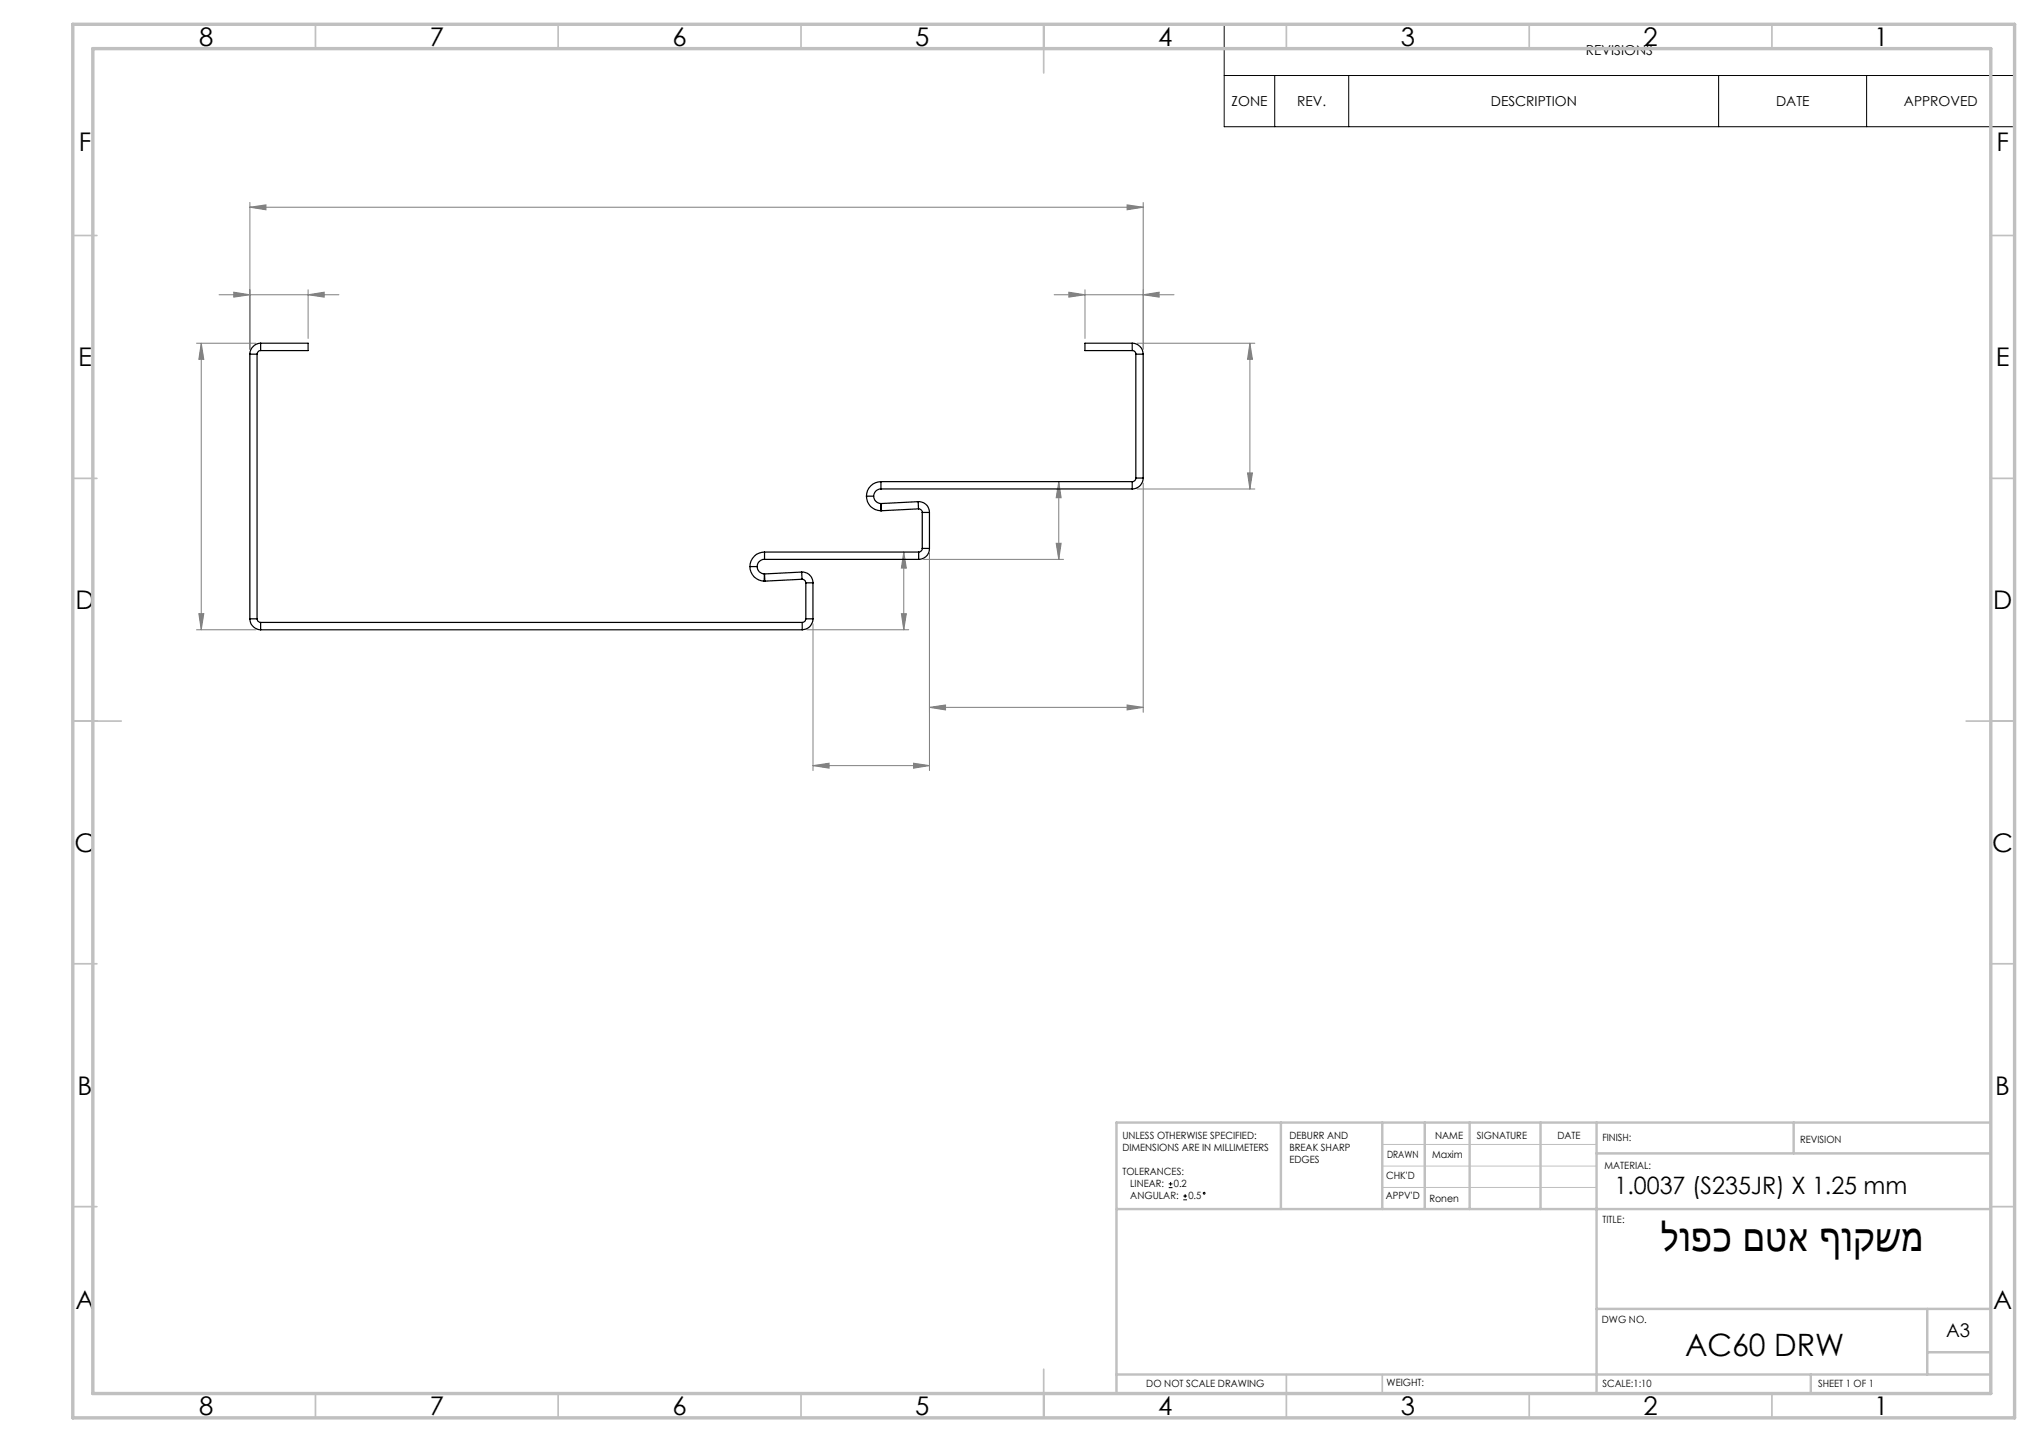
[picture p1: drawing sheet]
<svg xmlns="http://www.w3.org/2000/svg" width="420mm" height="297mm" viewBox="0 0 420 297" stroke-linecap="round" stroke-linejoin="round" font-family="sans-serif">
<g fill="none" stroke="#000" stroke-width=".21">
<path d="M252.2 5h162.8v21.1h-162.8zM252.2 15.6h162.8M262.6 15.6v10.5M277.8 15.6v10.5M354 15.6v10.5M384.5 15.6v10.5M240.7 244.6h.8M240.7 243.8h.8M241.1 243.4v.8M243.7 247.1h.8M243.7 246.3h.8M244.1 246v.7"/>
<circle cx="248.1" cy="245.8" r=".19"/>
</g>
<g fill="none" stroke="#808080" stroke-width=".21">
<path d="M51.5 42.7l3.3-.5v1zM51.5 41.7v30.2M51.5 42.7h184M63.5 59.7v10M223.5 59.7v10M232.2 42.2l3.3 .5-3.3 .5zM235.5 41.7v30.2M40.5 70.7h12.2M41.5 70.7v59M41.5 70.7l.5 3.3h-1zM45.1 60.7h24.7M48.2 60.2l3.3 .5-3.3 .5z"/>
<path d="M63.5 60.7l3.3-.5v1zM217.1 60.7h24.7M220.2 60.2l3.3 .5-3.3 .5zM234.2 70.7h24.3M235.5 60.7l3.3-.5v1zM257.5 70.7l.5 3.3h-1zM257.5 70.7v30M218.1 99.2l.5 3.3h-1zM218.1 99.2v16M235.5 99.5v47.2M257 97.4h1l-.5 3.3zM186.2 113.7v16"/>
<path d="M186.2 113.7l.5 3.3h-1zM190.2 115.2h28.9M191.5 114v44.7M217.6 111.9h1l-.5 3.3zM234.2 100.7h24.3M40.5 129.7h12.2M41 126.4h1l-.5 3.3zM166.2 129.7h21M167.5 128.5v30.2M185.7 126.4h1l-.5 3.3zM167.5 157.7l3.3-.5v1zM167.5 157.7h24"/>
<path d="M188.2 157.2l3.3 .5-3.3 .5zM191.5 145.7l3.3-.5v1zM191.5 145.7h44M232.2 145.2l3.3 .5-3.3 .5z"/>
</g>
<path d="M284.7 235.7h44.2M284.7 240.2h44.2M284.7 244.6h44.2" fill="none" stroke="#c0c0c0" stroke-width=".21"/>
<g fill="none" stroke="#c0c0c0" stroke-width=".35">
<path d="M65 5v5M115 5v5M165 5v5M215 5v10M265 5v5M315 5v5M365 5v5M15 48.5h5M410 48.5h5M15 98.5h5M410 98.5h5M15 148.5h10"/>
<path d="M405 148.5h10M15 198.5h5M410 198.5h5M15 248.5h5M410 248.5h5M65 287v5M115 287v5M165 287v5M215 282v10M265 283.1v8.9M284.7 283.1v3.9M315 287v5"/>
<path d="M365 287v5"/>
</g>
<g fill="none" stroke="#c0c0c0" stroke-width=".5">
<path d="M263.8 231.2v17.8M284.7 231.2v17.8M293.5 231.2v17.6M302.7 231.2v17.8M317.3 231.2v17.8M328.9 237.6h81.2M328.9 231.2v55.8M369.5 231.2v6.4M410.1 231.2h-180.1v55.8M230 249h180M328.9 269.6h81.2M397 269.6v13.5"/>
<path d="M397 278.5h13.1M230 283.1h180.1M373 283.1v3.9"/>
</g>
<path d="M15 5h400v287h-400zM19.1 10h391v277h-391z" fill="none" stroke="#c0c0c0" stroke-width=".7"/>
<g fill="#808080">
<path d="M235.5 60.7l3.3-.5v1zM220.2 60.2l3.3 .5-3.3 .5z"/>
<path d="M217.6 111.9h1l-.5 3.3zM218.1 99.2l.5 3.3h-1z"/>
<path d="M257 97.4h1l-.5 3.3zM257.5 70.7l.5 3.3h-1z"/>
<path d="M41 126.4h1l-.5 3.3zM41.5 70.7l.5 3.3h-1zM185.7 126.4h1l-.5 3.3zM186.2 113.7l.5 3.3h-1z"/>
<path d="M48.2 60.2l3.3 .5-3.3 .5zM63.5 60.7l3.3-.5v1zM51.5 42.7l3.3-.5v1zM232.2 42.2l3.3 .5-3.3 .5zM167.5 157.7l3.3-.5v1zM188.2 157.2l3.3 .5-3.3 .5zM191.5 145.7l3.3-.5v1zM232.2 145.2l3.3 .5-3.3 .5z"/>
</g>
<g fill="none" stroke="#000" stroke-width=".25">
<path d="M51.5 73h1.5M51.5 73v54.5M53 73v54.5M53.7 70.7a2.29 2.29 0 0 0-2.2 2.3M53.7 72.2a.79 .79 0 0 0-.7 .8M53.7 70.7h9.8v1.5h-9.8M53.7 70.7v1.5M233.2 70.7a2.29 2.29 0 0 1 2.3 2.3M233.2 72.2a.72 .72 0 0 1 .8 .8M233.2 70.7v1.5M233.2 70.7h-9.7v1.5h9.7M234 73h1.5"/>
<path d="M234 73v25.5M235.5 73v25.5M181.5 99.2a3 3 0 0 0-3 3M181.5 99.2v1.5M181.5 99.2h51.7M233.2 99.2v1.5M234 98.5a.72 .72 0 0 1-.8 .7M234 98.5h1.5M235.5 98.5a2.27 2.27 0 0 1-2.3 2.2M154.5 116.7h1.5M154.5 116.7a2.95 2.95 0 0 0 2.9 3M156 116.7a1.51 1.51 0 0 0 1.4 1.5"/>
<path d="M157.4 119.7h.2M157.4 118.2h.1M157.4 118.2v1.5M157.5 115.2a1.51 1.51 0 0 0-1.5 1.5M157.5 113.7a3 3 0 0 0-3 3M157.5 113.7v1.5M157.5 115.2h31.7M157.5 113.7h31.7M157.5 118.2l.1 1.5M165.1 117.8a2.19 2.19 0 0 1 2.4 2.2M165.1 117.8l.1 1.5M165.1 117.8l-7.6 .4"/>
<path d="M165.2 119.3a.78 .78 0 0 1 .8 .7M165.2 119.3l-7.6 .4M178.5 102.2h1.5M178.5 102.2a2.95 2.95 0 0 0 2.9 3M180 102.2a1.57 1.57 0 0 0 1.4 1.5M181.4 105.2h.2M181.4 103.7h.1M181.4 103.7v1.5M181.5 100.7a1.51 1.51 0 0 0-1.5 1.5M181.5 100.7h51.7M181.5 103.7l.1 1.5M189.1 103.3a2.19 2.19 0 0 1 2.4 2.2"/>
<path d="M189.1 103.3l.1 1.5M189.1 103.3l-7.6 .4M189.2 104.8a.78 .78 0 0 1 .8 .7M189.2 104.8l-7.6 .4M189.2 113.7v1.5M190 113a.72 .72 0 0 1-.8 .7M190 105.5h1.5M190 113h1.5M190 105.5v7.5M191.5 113a2.2 2.2 0 0 1-2.3 2.2M191.5 105.5v7.5M51.5 127.5a2.27 2.27 0 0 0 2.2 2.2"/>
<path d="M51.5 127.5h1.5M53 127.5a.72 .72 0 0 0 .7 .7M53.7 128.2v1.5M53.7 129.7h111.5M53.7 128.2h111.5M165.2 128.2v1.5M166 127.5a.72 .72 0 0 1-.8 .7M166 127.5h1.5M166 120h1.5M166 120v7.5M167.5 127.5a2.23 2.23 0 0 1-2.3 2.2M167.5 120v7.5"/>
</g>
<text font-size="8.7" x="342.1" y="257.6">לופכ םטא ףוקשמ</text>
<text font-size="6.3" x="347.1" y="279.3">AC60 DRW</text>
<g font-size="5.3">
<text x="41" y="9.4">8</text>
<text x="88.5" y="9.4">7</text>
<text x="138.5" y="9.4">6</text>
<text x="188.5" y="9.4">5</text>
<text x="238.5" y="9.4">4</text>
<text x="288.5" y="9.4">3</text>
<text x="338.5" y="9.4">2</text>
<text x="386" y="9.4">1</text>
<text x="16.2" y="31.2">F</text>
<text x="411.2" y="31.2">F</text>
<text x="16.1" y="75.4">E</text>
<text x="411.1" y="75.4">E</text>
<text x="15.5" y="125.4">D</text>
<text x="410.5" y="125.4">D</text>
<text x="15.4" y="175.4">C</text>
<text x="410.4" y="175.4">C</text>
<text x="16" y="225.4">B</text>
<text x="411" y="225.4">B</text>
<text x="15.5" y="269.7">A</text>
<text x="410.5" y="269.7">A</text>
<text x="41" y="291.4">8</text>
<text x="88.5" y="291.4">7</text>
<text x="138.5" y="291.4">6</text>
<text x="188.5" y="291.4">5</text>
<text x="238.5" y="291.4">4</text>
<text x="288.5" y="291.4">3</text>
<text x="338.5" y="291.4">2</text>
<text x="386" y="291.4">1</text>
</g>
<text font-size="4.9" x="332.6" y="246">1.0037 (S235JR) X 1.25 mm</text>
<text font-size="3.9" x="400.9" y="275.5">A3</text>
<g font-size="2.8">
<text x="326.7" y="11.3">REVISIONS</text>
<text x="253.7" y="21.8">ZONE</text>
<text x="267.2" y="21.8">REV.</text>
<text x="307.1" y="21.8">DESCRIPTION</text>
<text x="365.8" y="21.8">DATE</text>
<text x="392.2" y="21.8">APPROVED</text>
</g>
<g font-size="2.1">
<text x="231.2" y="234.6">UNLESS OTHERWISE SPECIFIED:</text>
<text x="231.2" y="237">DIMENSIONS ARE IN MILLIMETERS</text>
<text x="265.6" y="234.6">DEBURR AND</text>
<text x="265.6" y="237.1">BREAK SHARP</text>
<text x="265.6" y="239.6">EDGES</text>
<text x="285.7" y="238.4">DRAWN</text>
<text x="295" y="238.4">Maxim</text>
<text x="295.6" y="234.5">NAME</text>
<text x="304.2" y="234.5">SIGNATURE</text>
<text x="320.8" y="234.5">DATE</text>
<text x="330.1" y="235">FINISH:</text>
<text x="370.8" y="235.4">REVISION</text>
<text x="231.2" y="242">TOLERANCES:</text>
<text x="232.8" y="244.5">LINEAR:</text>
<text x="241.8" y="244.6">0.2</text>
<text x="285.5" y="242.8">CHK'D</text>
<text x="330.5" y="240.8">MATERIAL:</text>
<text x="232.8" y="247">ANGULAR:</text>
<text x="244.8" y="247.1">0.5</text>
<text x="285.5" y="247.1">APPV'D</text>
<text x="294.4" y="247.5">Ronen</text>
<text x="330.1" y="251.9">TITLE:</text>
<text x="330" y="272.5">DWG NO.</text>
<text x="236.1" y="285.6">DO NOT SCALE DRAWING</text>
<text x="285.6" y="285.5">WEIGHT:</text>
<text x="330.1" y="285.6">SCALE:1:10</text>
<text x="374.5" y="285.6">SHEET 1 OF 1</text>
</g>
</svg>
